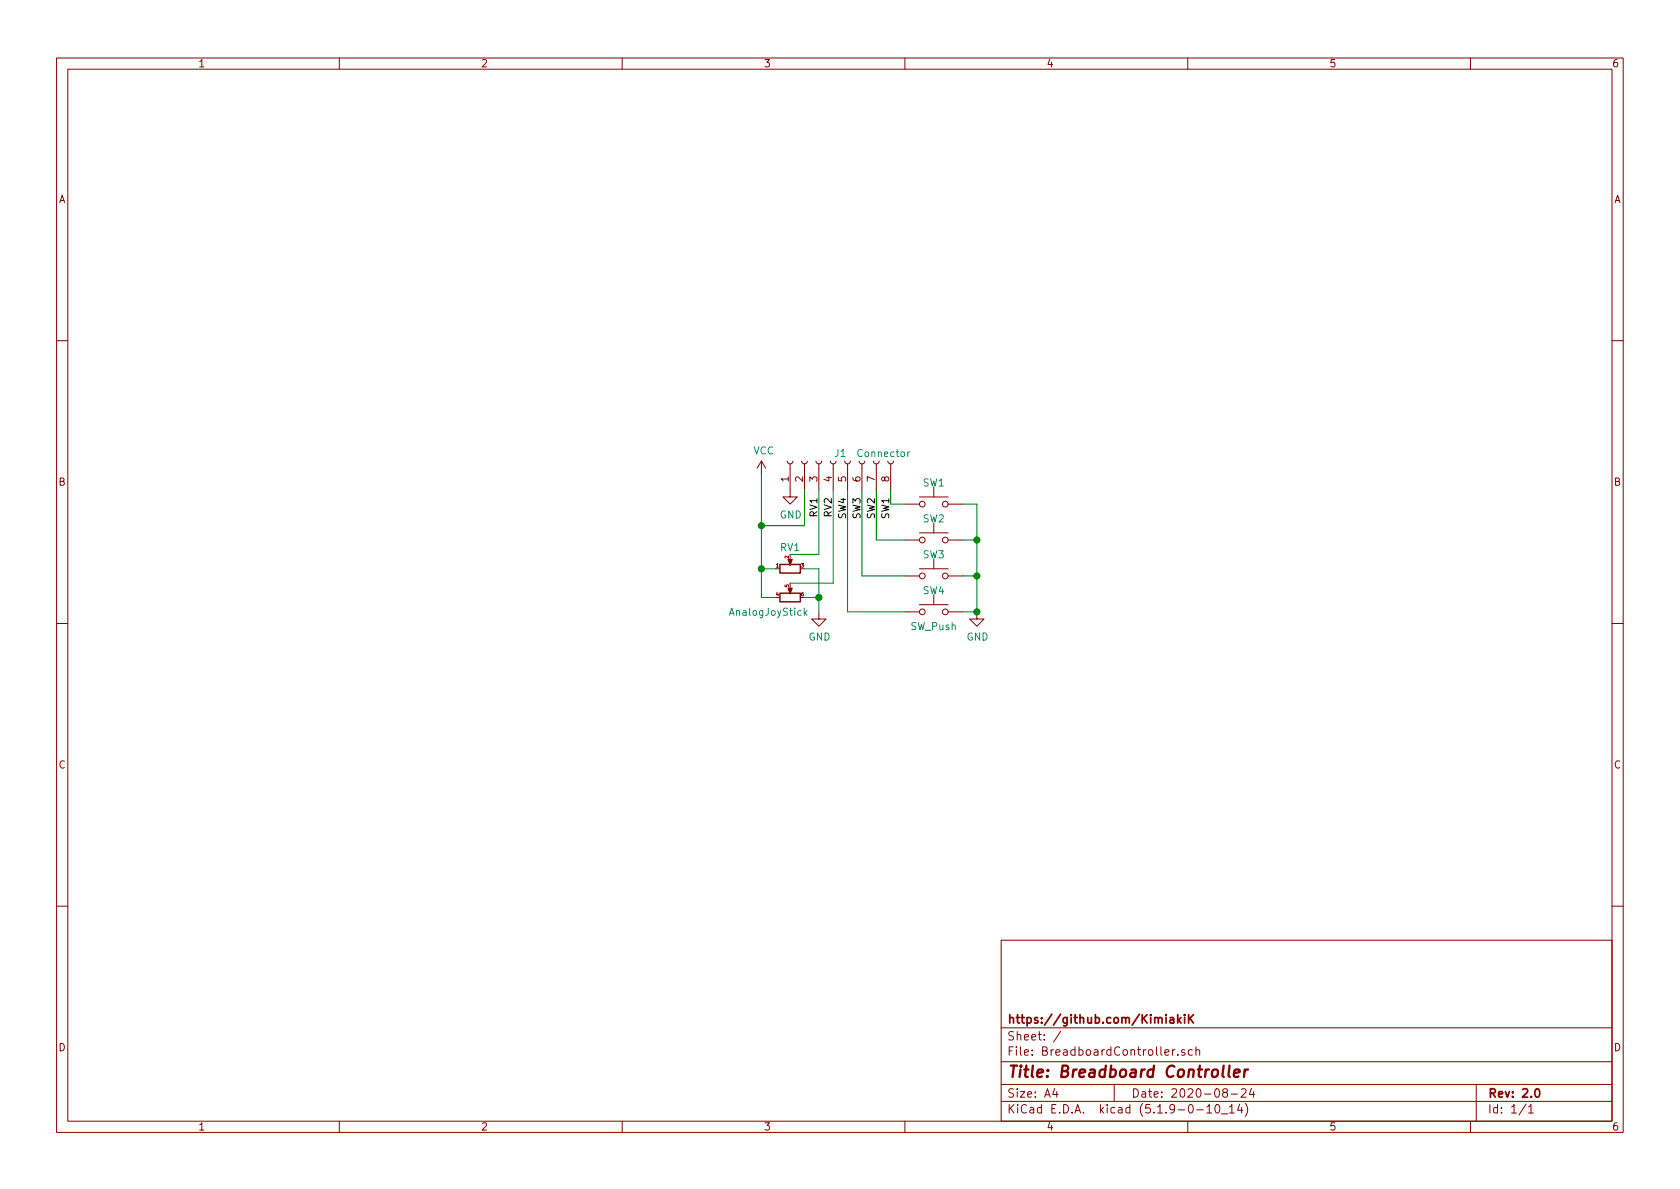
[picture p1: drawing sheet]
EESchema Schematic File Version 4
EELAYER 30 0
EELAYER END
$Descr A4 11693 8268
encoding utf-8
Sheet 1 1
Title "Breadboard Controller"
Date "2020-08-24"
Rev "2.0"
Comp "https://github.com/KimiakiK"
Comment1 ""
Comment2 ""
Comment3 ""
Comment4 ""
$EndDescr
$Comp
L BreadboardController:AnalogJoyStick RV1
U 1 1
P 5500 3950
F 0 "RV1" H 5500 4100 50  0000 C CNN
F 1 "AnalogJoyStick" H 5350 3650 50  0000 C CNN
F 2 "BreadboardController:AnalogJoyStick" H 5500 4150 50  0001 C CNN
F 3 "" H 5500 4150 50  0001 C CNN
	1    5500 3950
	1    0    0    -1  
$EndComp
$Comp
L power:GND #PWR03
U 1 1
P 5700 4250
F 0 "#PWR03" H 5700 4000 50  0001 C CNN
F 1 "GND" H 5705 4077 50  0000 C CNN
F 2 "" H 5700 4250 50  0001 C CNN
F 3 "" H 5700 4250 50  0001 C CNN
	1    5700 4250
	1    0    0    -1  
$EndComp
$Comp
L power:GND #PWR02
U 1 1
P 5500 3400
F 0 "#PWR02" H 5500 3150 50  0001 C CNN
F 1 "GND" H 5505 3227 50  0000 C CNN
F 2 "" H 5500 3400 50  0001 C CNN
F 3 "" H 5500 3400 50  0001 C CNN
	1    5500 3400
	1    0    0    -1  
$EndComp
Wire Wire Line
	6200 3400 6200 3500
Wire Wire Line
	6100 3400 6100 3750
Wire Wire Line
	6000 3400 6000 4000
Wire Wire Line
	5900 3400 5900 4250
Wire Wire Line
	5800 3400 5800 4050
Wire Wire Line
	5800 4050 5500 4050
Wire Wire Line
	5700 3400 5700 3850
Wire Wire Line
	5700 3850 5500 3850
Wire Wire Line
	5600 4150 5700 4150
Wire Wire Line
	5700 4150 5700 4250
Wire Wire Line
	5600 3950 5700 3950
Wire Wire Line
	5700 3950 5700 4150
Connection ~ 5700 4150
Wire Wire Line
	5600 3400 5600 3650
Wire Wire Line
	5600 3650 5300 3650
Wire Wire Line
	5300 3650 5300 3950
Wire Wire Line
	5300 3950 5400 3950
Wire Wire Line
	5400 4150 5300 4150
Wire Wire Line
	5300 4150 5300 3950
Connection ~ 5300 3950
Wire Wire Line
	5300 3300 5300 3650
Connection ~ 5300 3650
Text Label 5700 3450 3    50   ~ 0
RV1
Text Label 5800 3450 3    50   ~ 0
RV2
$Comp
L Connector:Conn_01x08_Female J1
U 1 1
P 5800 3200
F 0 "J1" V 5850 3150 50  0000 C CNN
F 1 "Connector" V 5850 2850 50  0000 C CNN
F 2 "BreadboardController:Connecter_SMD_8pin" H 5800 3200 50  0001 C CNN
F 3 "~" H 5800 3200 50  0001 C CNN
	1    5800 3200
	0    -1   -1   0   
$EndComp
$Comp
L Switch:SW_Push SW1
U 1 1
P 6500 3500
F 0 "SW1" H 6500 3650 50  0000 C CNN
F 1 "SW_Push" H 6500 3694 50  0001 C CNN
F 2 "BreadboardController:SW_SMD" H 6500 3700 50  0001 C CNN
F 3 "~" H 6500 3700 50  0001 C CNN
	1    6500 3500
	1    0    0    -1  
$EndComp
$Comp
L Switch:SW_Push SW2
U 1 1
P 6500 3750
F 0 "SW2" H 6500 3900 50  0000 C CNN
F 1 "SW_Push" H 6500 3944 50  0001 C CNN
F 2 "BreadboardController:SW_SMD" H 6500 3950 50  0001 C CNN
F 3 "~" H 6500 3950 50  0001 C CNN
	1    6500 3750
	1    0    0    -1  
$EndComp
$Comp
L Switch:SW_Push SW3
U 1 1
P 6500 4000
F 0 "SW3" H 6500 4150 50  0000 C CNN
F 1 "SW_Push" H 6500 4194 50  0001 C CNN
F 2 "BreadboardController:SW_SMD" H 6500 4200 50  0001 C CNN
F 3 "~" H 6500 4200 50  0001 C CNN
	1    6500 4000
	1    0    0    -1  
$EndComp
$Comp
L Switch:SW_Push SW4
U 1 1
P 6500 4250
F 0 "SW4" H 6500 4400 50  0000 C CNN
F 1 "SW_Push" H 6500 4150 50  0000 C CNN
F 2 "BreadboardController:SW_SMD" H 6500 4450 50  0001 C CNN
F 3 "~" H 6500 4450 50  0001 C CNN
	1    6500 4250
	1    0    0    -1  
$EndComp
$Comp
L power:GND #PWR04
U 1 1
P 6800 4250
F 0 "#PWR04" H 6800 4000 50  0001 C CNN
F 1 "GND" H 6805 4077 50  0000 C CNN
F 2 "" H 6800 4250 50  0001 C CNN
F 3 "" H 6800 4250 50  0001 C CNN
	1    6800 4250
	1    0    0    -1  
$EndComp
Wire Wire Line
	6200 3500 6300 3500
Wire Wire Line
	6100 3750 6300 3750
Wire Wire Line
	6000 4000 6300 4000
Wire Wire Line
	5900 4250 6300 4250
Wire Wire Line
	6700 4250 6800 4250
Wire Wire Line
	6700 4000 6800 4000
Wire Wire Line
	6800 4000 6800 4250
Wire Wire Line
	6700 3750 6800 3750
Wire Wire Line
	6800 3750 6800 4000
Connection ~ 6800 4000
Wire Wire Line
	6700 3500 6800 3500
Wire Wire Line
	6800 3500 6800 3750
Connection ~ 6800 3750
Connection ~ 6800 4250
Text Label 5900 3450 3    50   ~ 0
SW4
Text Label 6000 3450 3    50   ~ 0
SW3
Text Label 6100 3450 3    50   ~ 0
SW2
Text Label 6200 3450 3    50   ~ 0
SW1
$Comp
L power:VCC #PWR0101
U 1 1
P 5300 3300
F 0 "#PWR0101" H 5300 3150 50  0001 C CNN
F 1 "VCC" H 5317 3473 50  0000 C CNN
F 2 "" H 5300 3300 50  0001 C CNN
F 3 "" H 5300 3300 50  0001 C CNN
	1    5300 3300
	1    0    0    -1  
$EndComp
$EndSCHEMATC
